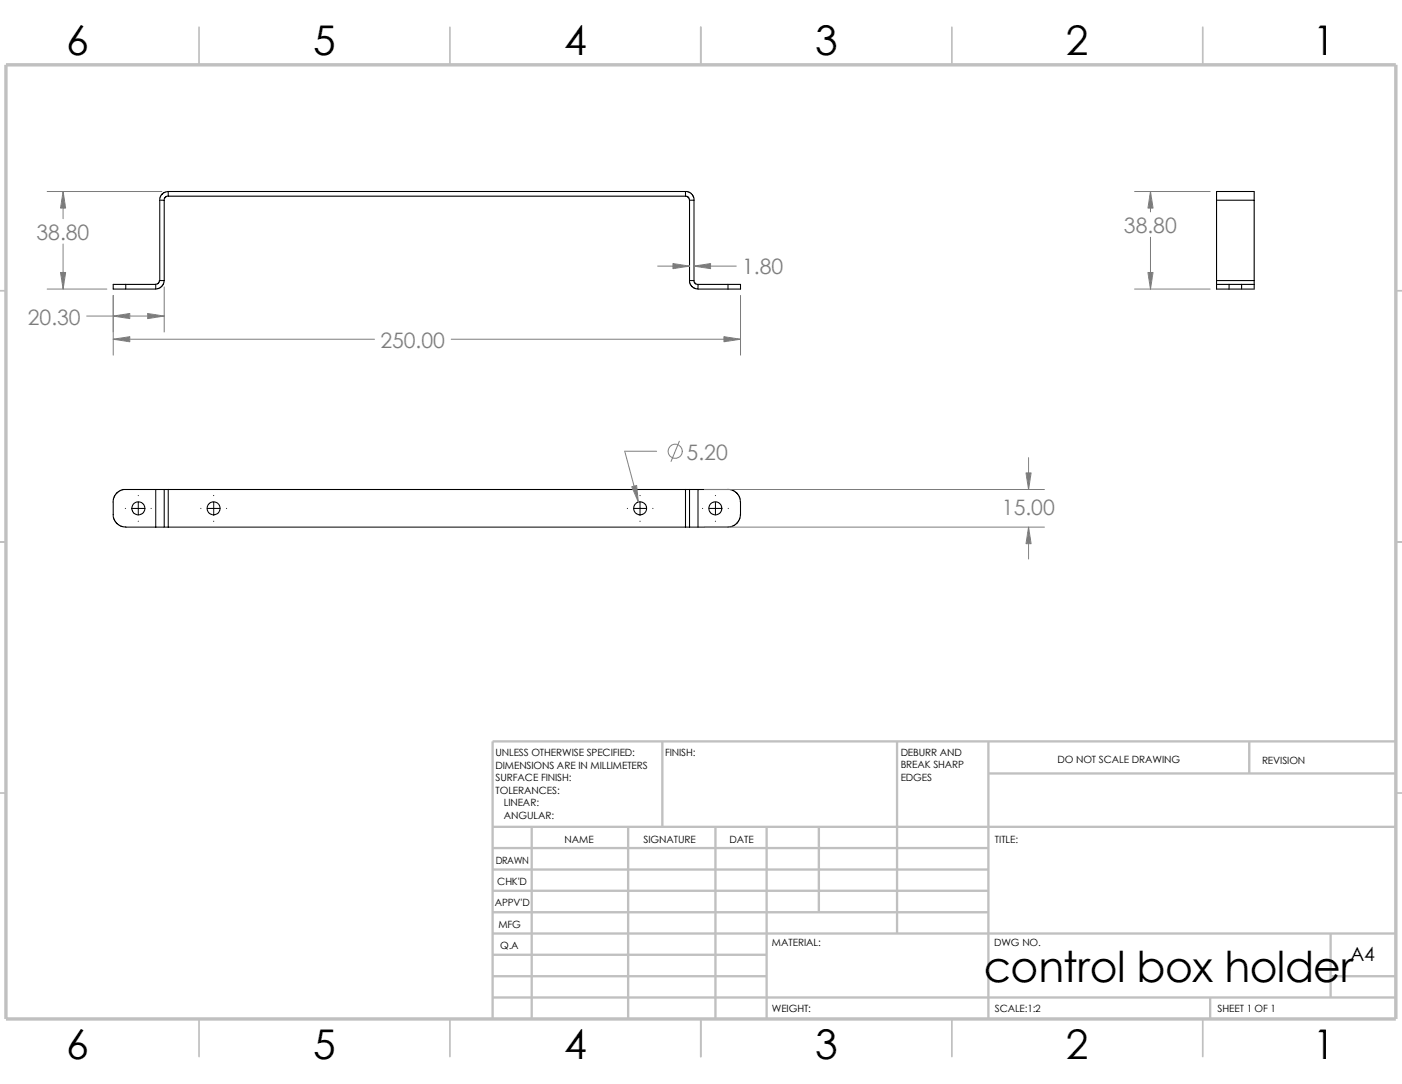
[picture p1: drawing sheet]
<svg xmlns="http://www.w3.org/2000/svg" width="279mm" height="216mm" viewBox="0 0 279 216" stroke-linecap="round" stroke-linejoin="round" font-family="sans-serif">
<g fill="none" stroke="#c0c0c0" stroke-width=".34">
<path d="M39.7 5.4v7.5M89.7 5.4v7.5M139.7 5.4v7.5M189.7 5.4v7.5M239.7 5.4v7.5M-.1 57.9h1.3M278.2 57.9h1.2M-.1 107.9h1.3M278.2 107.9h1.2M-.1 157.9h1.3M278.2 157.9h1.2M39.7 202.9v7.5"/>
<path d="M89.7 202.9v7.5M139.7 202.9v7.5M189.7 202.9v7.5M239.7 202.9v7.5"/>
</g>
<g fill="none" stroke="#c0c0c0" stroke-width=".47">
<path d="M132 147.7v17M178.8 147.7v38.2M197 154.1h81.2M197 147.7v55.2M249 147.7v6.4M278.2 147.7h-180v55.2M98.2 168.9h98.8M98.2 173.2h98.8M98.2 177.4h98.8M98.2 164.7h180M106 164.7v38.2M125.2 164.7v38.2"/>
<path d="M142.6 164.7v38.2M152.8 164.7v38.2M163.2 164.7v17M98.2 181.7h98.8M98.2 198.7h180M98.2 194.4h54.6M98.2 185.9h180M98.2 190.2h54.6M241.2 198.7v4.2M265.2 194.4h13M265.2 185.9v12.8"/>
</g>
<path d="M1.2 12.9h277v190h-277z" fill="none" stroke="#c0c0c0" stroke-width=".68" stroke-linecap="butt"/>
<g fill="none" stroke="#000" stroke-width=".21">
<path d="M31.8 39.9v16h.9M31.8 39.9h.9M32.7 39.9v16M33.5 38.1l-.7 .2-.6 .4-.3 .6-.1 .6M33.5 38.1v1h103.1M33.5 38.1h103.1M33.5 39l-.4 .2-.3 .2-.1 .5M136.6 39.1h.3l.3 .3 .2 .5M136.6 38.1l.6 .1 .8 .6 .3 1.1M136.6 38.1v1M137.4 39.9h.9v16M137.4 39.9v16"/>
<path d="M242.4 39.9v-1.8h7.5v1.8M242.4 39.9h7.5M242.4 39.9v16M249.9 39.9v16M25.1 56.6h-2.5v1h2.5M25.1 57.6h5.9M25.1 56.6v1M25.1 56.6h5.9M31 56.6v1M31.8 55.9l-.2 .4-.6 .3M32.7 55.9l-.1 .7-.4 .5-.5 .3-.7 .2M137.4 55.9l.1 .7 .5 .5 .6 .4 .5 .1"/>
<path d="M137.4 55.9h.9M138.3 55.9v.3l.3 .3 .5 .2M139.1 57.6h6M145.1 56.6h2.5v1h-2.5M145.1 56.6h-6v1M145.1 56.6v1M242.4 56.6h2.5M242.4 55.9v.7M242.4 56.6v1h2.5M242.4 55.9h7.5M244.9 57.6h2.5M244.9 56.6h2.5"/>
<path d="M244.9 56.6v1M247.4 56.6v1M247.4 56.6h2.5M249.9 55.9v.7M249.9 56.6v1h-2.5M22.6 100v3.1l.6 1 .6 .5 1.3 .4h5.9M31 97.5h-6.6l-1.2 .8-.5 .8-.2 .9M31 97.5v7.5M31 97.5h1.7M32.7 97.5v7.5M32.7 97.5h.8M33.5 97.5v7.5"/>
<path d="M33.5 97.5h103.1M136.6 97.5h.8M136.6 97.5v7.5M137.4 97.5h1.7M137.4 97.5v7.5M139.1 97.5v7.5M139.1 97.5h6M145.1 97.5l.9 .1 .7 .5 .8 1.2v3.6l-.6 1.2-.6 .5-.8 .3-6.4 .1M31 105h1.7M32.7 105h.8M33.5 105h103.1M136.6 105h.8"/>
<path d="M137.4 105h1.7"/>
<circle cx="27.6" cy="101.2" r="1.3"/>
<circle cx="42.6" cy="101.3" r="1.31"/>
<circle cx="127.6" cy="101.3" r="1.31"/>
<circle cx="142.6" cy="101.2" r="1.3"/>
</g>
<g fill="none" stroke="#808080" stroke-width=".2">
<path d="M9.4 38.1h22.9M12.6 38.1v5.5M226.1 38.1h15.1M229.3 38.1v4.1M9.4 57.6h11.9M12.6 48.6v9M22.6 58.8v11.9M32.7 57.1v9M131.1 53h6.3M138.3 53h8.4M147.6 58.8v11.9M226.1 57.6h15.1"/>
<path d="M229.3 47.2v10.4M17.3 62.9h15.4M22.6 67.6h52M89.9 67.6h57.7M130.9 89.9h-6.4l2.7 10.1M135.4 87.9l-1.7 4M140.4 97.5h67.8M205 91.1v6.4M140.4 105h67.8M205 105v6.3"/>
<circle cx="134.6" cy="89.9" r="1.41"/>
</g>
<g fill="#808080" stroke="#808080" stroke-width=".2">
<path d="M22.6 62.9l3.3-.5v1.1z"/>
<path d="M29.4 62.4l3.3 .5-3.3 .6z"/>
<path d="M12.6 38.1l.5 3.3h-1z"/>
<path d="M12.1 54.3h1l-.5 3.3z"/>
<path d="M22.6 67.6l3.3-.5v1z"/>
<path d="M144.3 67.1l3.3 .5-3.3 .5z"/>
<path d="M134.1 52.5l3.3 .5-3.3 .5z"/>
<path d="M138.3 53l3.3-.5v1z"/>
<path d="M204.5 94.2h1l-.5 3.3z"/>
<path d="M205 105l.5 3.3h-1z"/>
<path d="M125.9 96.9l1-.2 .3 3.3z"/>
<path d="M228.8 54.3h1l-.5 3.3z"/>
<path d="M229.3 38.1l.5 3.3h-1z"/>
</g>
<g fill="none" stroke="#000" stroke-width=".2">
<path d="M27.6 98.7h.1M27.6 100v2.5M42.6 98.7h.1M42.6 100v2.5M127.6 98.7h.1M127.6 100v2.5M142.6 98.7h.1M142.6 100v2.5M25 101.3h.1M26.3 101.3h2.5M27.6 103.8h.1M30.1 101.3h.1"/>
<path d="M40 101.3h.1M41.3 101.3h2.6M42.6 103.8h.1M45.1 101.3h.1M125 101.3h.1M126.3 101.3h2.5M127.6 103.8h.1M130.1 101.3h.1M140 101.3h.1M141.3 101.3h2.5M142.6 103.8h.1M145.1 101.3h.1"/>
</g>
<text font-size="8.5" x="196" y="195.7">control box holder</text>
<g font-size="8.1">
<text x="13.2" y="10.9">6</text>
<text x="62.4" y="10.9">5</text>
<text x="112.4" y="10.9">4</text>
<text x="162.4" y="10.9">3</text>
<text x="212.4" y="10.9">2</text>
<text x="261.7" y="10.9">1</text>
<text x="13.2" y="210.9">6</text>
<text x="62.4" y="210.9">5</text>
<text x="112.4" y="210.9">4</text>
<text x="162.4" y="210.9">3</text>
<text x="212.4" y="210.9">2</text>
<text x="261.7" y="210.9">1</text>
</g>
<g font-size="4.2" fill="#808080">
<text x="7.3" y="47.8">38.80</text>
<text x="224" y="46.4">38.80</text>
<text x="147.9" y="54.7">1.80</text>
<text x="5.5" y="64.6">20.30</text>
<text x="75.8" y="69.2">250.00</text>
<text x="136.8" y="91.5">5.20</text>
<text x="199.7" y="102.7">15.00</text>
</g>
<text font-size="3.9" x="269.1" y="191.5">A4</text>
<g font-size="2">
<text x="98.8" y="150.6">UNLESS OTHERWISE SPECIFIED:</text>
<text x="98.8" y="153.1">DIMENSIONS ARE IN MILLIMETERS</text>
<text x="98.8" y="155.6">SURFACE FINISH:</text>
<text x="132.5" y="150.6">FINISH:</text>
<text x="179.5" y="155.5">EDGES</text>
<text x="179.5" y="150.5">DEBURR AND</text>
<text x="179.5" y="153">BREAK SHARP</text>
<text x="210.8" y="151.9">DO NOT SCALE DRAWING</text>
<text x="251.5" y="152.1">REVISION</text>
<text x="98.8" y="158.1">TOLERANCES:</text>
<text x="100.4" y="160.6">LINEAR:</text>
<text x="100.4" y="163.1">ANGULAR:</text>
<text x="112.5" y="168">NAME</text>
<text x="128.2" y="167.9">SIGNATURE</text>
<text x="145.4" y="167.9">DATE</text>
<text x="198.3" y="167.9">TITLE:</text>
<text x="98.8" y="172.1">DRAWN</text>
<text x="99.1" y="176.3">CHK'D</text>
<text x="98.6" y="180.4">APPV'D</text>
<text x="99.3" y="184.8">MFG</text>
<text x="99.7" y="189">Q.A</text>
<text x="153.8" y="188.5">MATERIAL:</text>
<text x="198.1" y="188.5">DWG NO.</text>
<text x="153.8" y="201.5">WEIGHT:</text>
<text x="198.2" y="201.6">SCALE:1:2</text>
<text x="242.7" y="201.6">SHEET 1 OF 1</text>
</g>
</svg>
